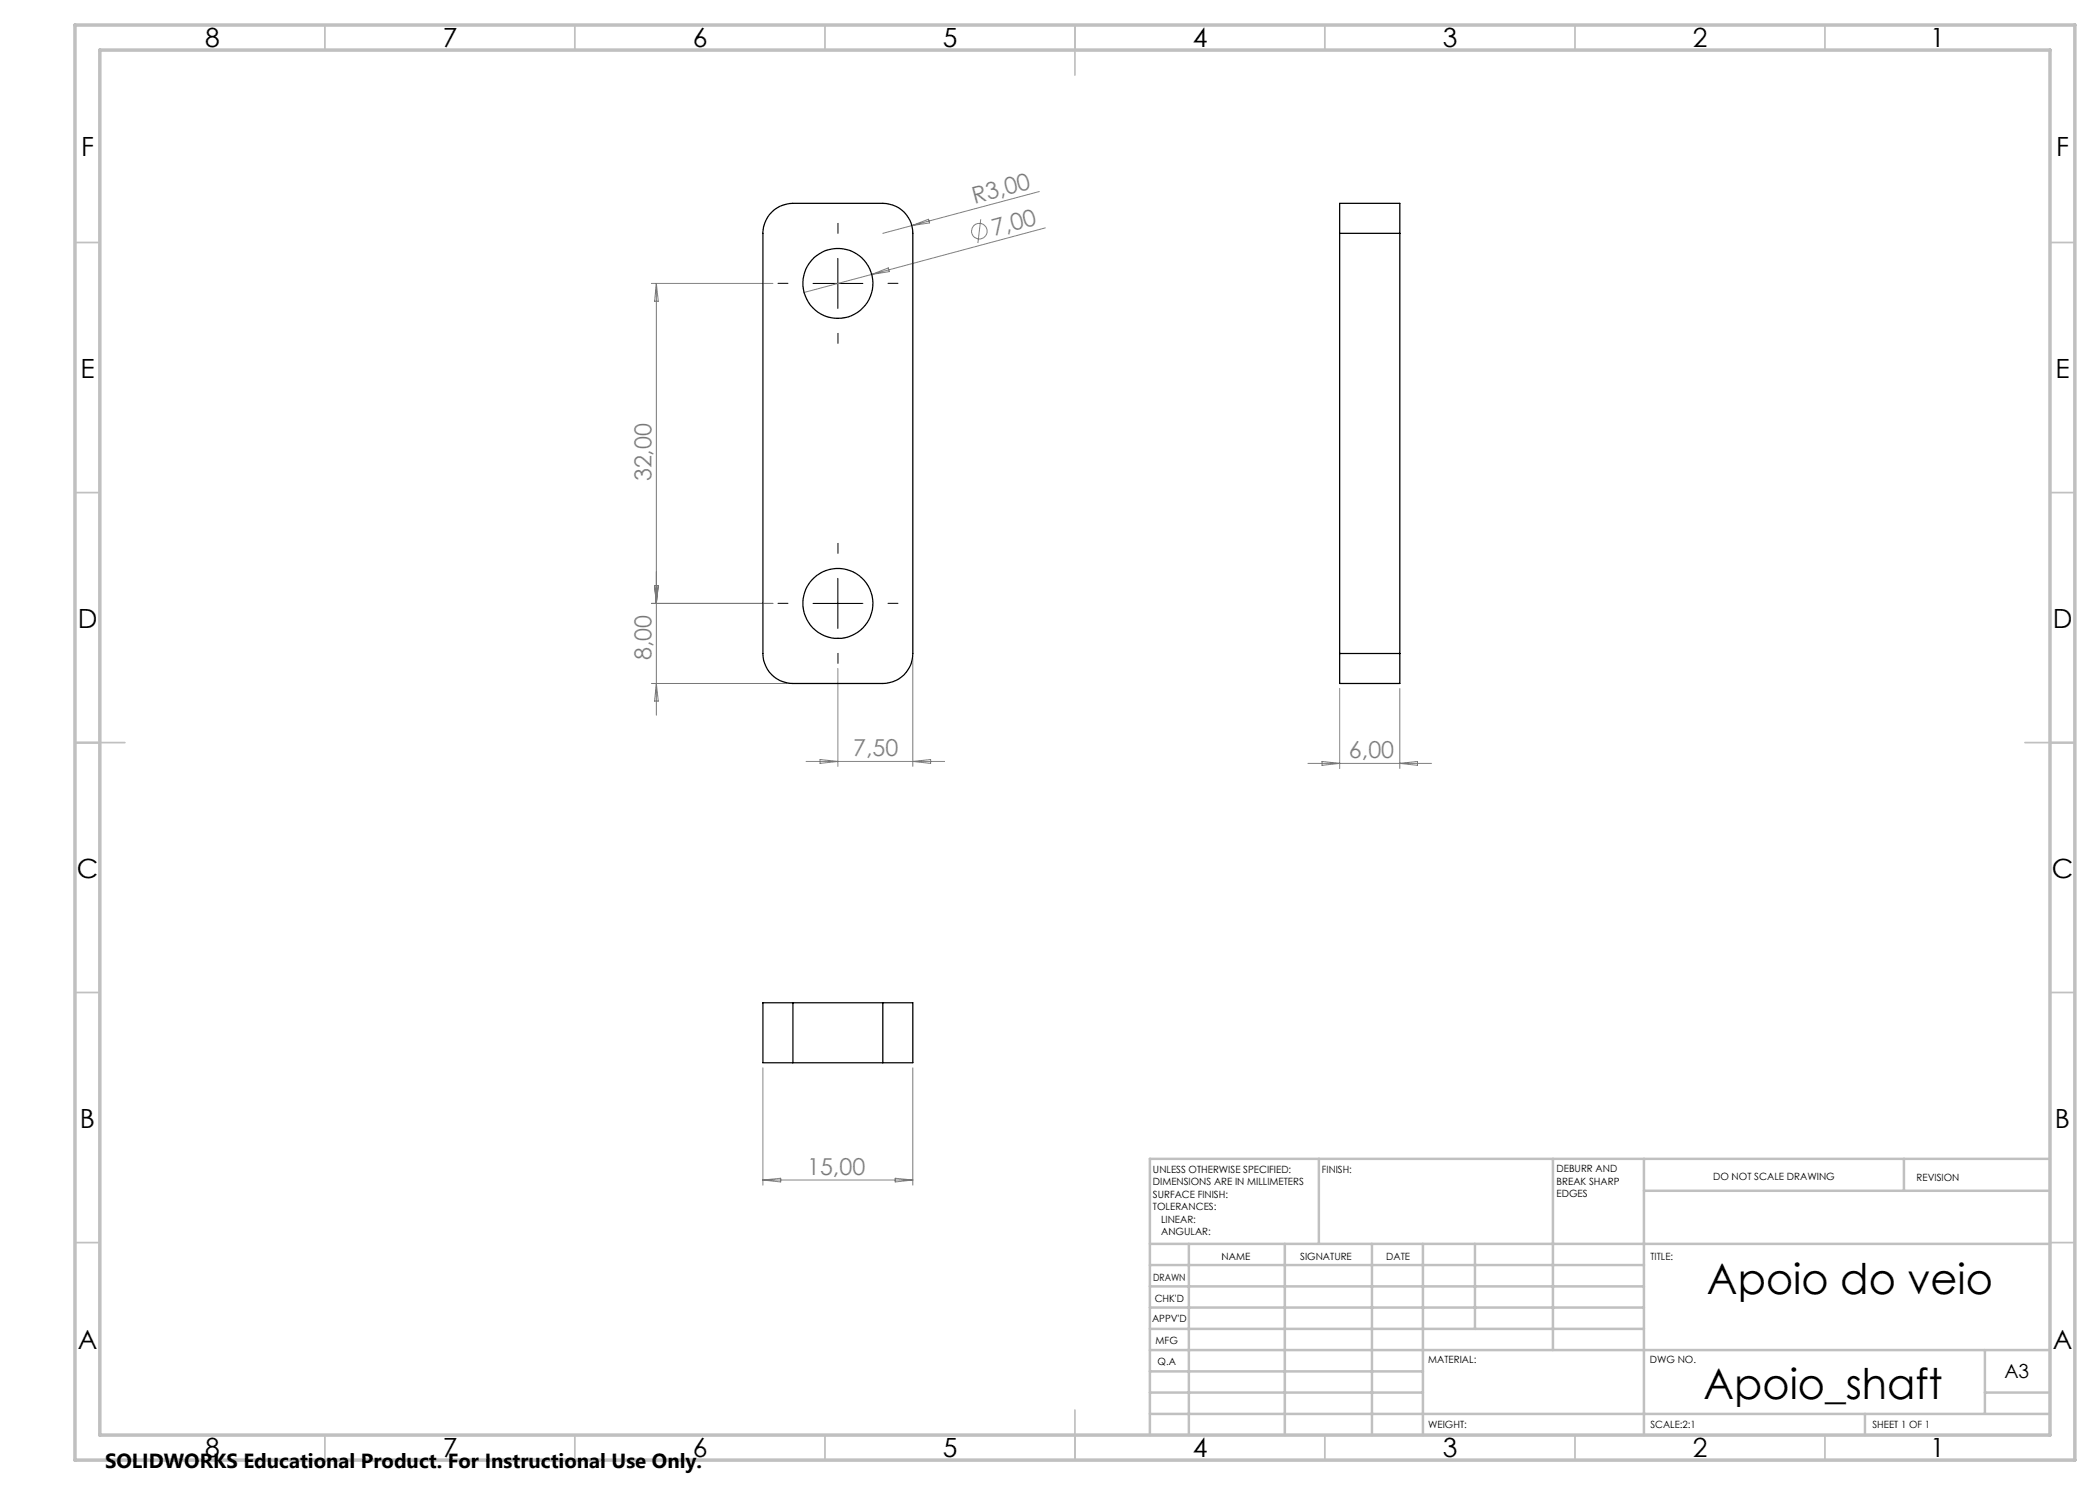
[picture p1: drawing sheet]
<svg xmlns="http://www.w3.org/2000/svg" width="420mm" height="297mm" viewBox="0 0 420 297" stroke-linecap="round" stroke-linejoin="round" font-family="sans-serif">
<g fill="none" stroke="#808080" stroke-width=".2">
<path d="M207.9 38.3l-31.3 8.4M130.3 56.7h24.3M131.3 56.7v86.3M131.3 56.7l.4 3.6h-.8zM174.3 54.9l3.4-1.3 .2 .7zM182.4 45.1l3.3-1.3 .2 .8zM196.1 43.8l-.5 4.8M209.1 45.6l-48.3 12.9M130.9 117.1h.8l-.4 3.6zM130.3 120.7h24.3M130.3 136.7h27.3M131.3 136.7l.4 3.5h-.8z"/>
<path d="M167.6 133.7v19.6M182.6 131.7v21.6M267.9 137.7v16M280 137.7v16M161.2 152.3h27.7M164 151.9l3.6 .4-3.6 .4zM182.6 152.3l3.5-.4v.8zM261.6 152.7h24.7M264.4 152.3l3.5 .4-3.5 .4zM280 152.7l3.5-.4v.8zM152.6 213.6v23.4M182.6 213.6v23.4"/>
<path d="M152.6 236h30M152.6 236l3.5-.3v.7zM179 235.7l3.6 .3-3.6 .4z"/>
<circle cx="195.9" cy="46.2" r="1.56"/>
</g>
<path d="M157.6 56.7h-2M167.6 46.7v-2M177.6 56.7h2M167.6 66.7v2M167.6 110.7v-2M157.6 120.7h-2M167.6 130.7v2M177.6 120.7h2" fill="none" stroke="#000" stroke-width=".2" stroke-dasharray="15.2 1.3 1.3 1.3"/>
<path d="M162.6 56.7h10M167.6 51.7v10M167.6 115.7v10M162.6 120.7h10" fill="none" stroke="#000" stroke-width=".2"/>
<g fill="none" stroke="#c0c0c0" stroke-width=".35">
<path d="M65 5v5M115 5v5M165 5v5M215 5v10M265 5v5M315 5v5M365 5v5M15 48.5h5M410 48.5h5M15 98.5h5M410 98.5h5M15 148.5h10"/>
<path d="M405 148.5h10M15 198.5h5M410 198.5h5M15 248.5h5M410 248.5h5M65 287v5M115 287v5M165 287v5M215 282v10M265 287v5M315 287v5M365 287v5"/>
</g>
<g fill="none" stroke="#c0c0c0" stroke-width=".5">
<path d="M263.8 231.8v17M310.6 231.8v38.2M328.8 231.8v55.2M328.8 238.2h81.2M380.8 231.8v6.4M410 231.8h-180v55.2M230 248.8h180M230 257.3h98.8M230 253h98.8M237.8 248.8v38.2M257 248.8v38.2M274.4 248.8v38.2"/>
<path d="M284.6 248.8v38.2M295 248.8v17M230 265.8h98.8M230 261.5h98.8M230 278.5h54.6M230 274.3h54.6M230 270h180M397 278.5h13M397 270v12.8M230 282.8h180M373 282.8v4.2"/>
</g>
<path d="M15 5h400v287h-400zM20 10h390v277h-390z" fill="none" stroke="#c0c0c0" stroke-width=".7"/>
<g fill="none" stroke="#000" stroke-width=".25">
<path d="M154.3 42.4a5.9 5.9 0 0 1 4.3-1.7h18a6 6 0 0 1 6 6v84a6 6 0 0 1-6 6h-18a6 6 0 0 1-6-6v-84a6.2 6.2 0 0 1 1.7-4.3zM267.9 46.7v-6h12.1v6M267.9 46.7h12.1M267.9 46.7v84M280 46.7v84M267.9 130.7v6h12.1v-6M267.9 130.7h12.1M158.6 200.6h-6v11.9h6M158.6 200.6v11.9M158.6 212.5h18M158.6 200.6h18M176.6 200.6h6v11.9h-6"/>
<path d="M176.6 200.6v11.9"/>
<circle cx="167.6" cy="56.7" r="7"/>
<circle cx="167.6" cy="120.7" r="7"/>
</g>
<g font-size="8.5">
<text x="341.4" y="258.8">Apoio do veio</text>
<text x="340.7" y="279.7">Apoio_shaft</text>
</g>
<g font-size="5.3">
<text x="41" y="9.5">8</text>
<text x="88.5" y="9.5">7</text>
<text x="138.5" y="9.5">6</text>
<text x="188.5" y="9.5">5</text>
<text x="238.5" y="9.5">4</text>
<text x="288.5" y="9.5">3</text>
<text x="338.5" y="9.5">2</text>
<text x="386" y="9.5">1</text>
<text x="16.2" y="31.3">F</text>
<text x="411.2" y="31.3">F</text>
<text x="16.1" y="75.5">E</text>
<text x="411.1" y="75.5">E</text>
<text x="15.5" y="125.5">D</text>
<text x="410.5" y="125.5">D</text>
<text x="15.4" y="175.5">C</text>
<text x="410.4" y="175.5">C</text>
<text x="16" y="225.5">B</text>
<text x="411" y="225.5">B</text>
<text x="15.5" y="269.8">A</text>
<text x="410.5" y="269.8">A</text>
<text x="41" y="291.5">8</text>
<text x="88.5" y="291.5">7</text>
<text x="138.5" y="291.5">6</text>
<text x="188.5" y="291.5">5</text>
<text x="238.5" y="291.5">4</text>
<text x="288.5" y="291.5">3</text>
<text x="338.5" y="291.5">2</text>
<text x="386" y="291.5">1</text>
</g>
<g font-size="4.7" fill="#808080">
<text x="194.9" y="40.7" transform="rotate(-15 194.9 40.7)">R3,00</text>
<text x="198.8" y="47.2" transform="rotate(-15 198.8 47.2)">7,00</text>
<text x="130.3" y="96.3" transform="rotate(-90 130.3 96.3)">32,00</text>
<text x="130.3" y="132" transform="rotate(-90 130.3 132)">8,00</text>
<text x="170.6" y="151.3">7,50</text>
<text x="269.8" y="151.7">6,00</text>
<text x="161.4" y="235">15,00</text>
</g>
<text font-size="4.1" x="21" y="293.7">SOLIDWORKS Educational Product. For Instructional Use Only.</text>
<text font-size="3.9" x="400.9" y="275.5">A3</text>
<g font-size="2">
<text x="230.6" y="234.6">UNLESS OTHERWISE SPECIFIED:</text>
<text x="230.6" y="237.1">DIMENSIONS ARE IN MILLIMETERS</text>
<text x="230.6" y="239.6">SURFACE FINISH:</text>
<text x="264.4" y="234.6">FINISH:</text>
<text x="311.3" y="234.5">DEBURR AND</text>
<text x="311.3" y="237">BREAK SHARP</text>
<text x="311.3" y="239.5">EDGES</text>
<text x="342.6" y="236">DO NOT SCALE DRAWING</text>
<text x="383.3" y="236.2">REVISION</text>
<text x="230.6" y="242.1">TOLERANCES:</text>
<text x="232.2" y="244.6">LINEAR:</text>
<text x="232.2" y="247.1">ANGULAR:</text>
<text x="244.3" y="252">NAME</text>
<text x="260" y="251.9">SIGNATURE</text>
<text x="277.2" y="251.9">DATE</text>
<text x="330.1" y="251.9">TITLE:</text>
<text x="230.6" y="256.1">DRAWN</text>
<text x="230.9" y="260.3">CHK'D</text>
<text x="230.4" y="264.4">APPV'D</text>
<text x="231.1" y="268.8">MFG</text>
<text x="231.5" y="273">Q.A</text>
<text x="285.6" y="272.5">MATERIAL:</text>
<text x="330" y="272.5">DWG NO.</text>
<text x="285.6" y="285.5">WEIGHT:</text>
<text x="330.1" y="285.6">SCALE:2:1</text>
<text x="374.5" y="285.6">SHEET 1 OF 1</text>
</g>
</svg>
